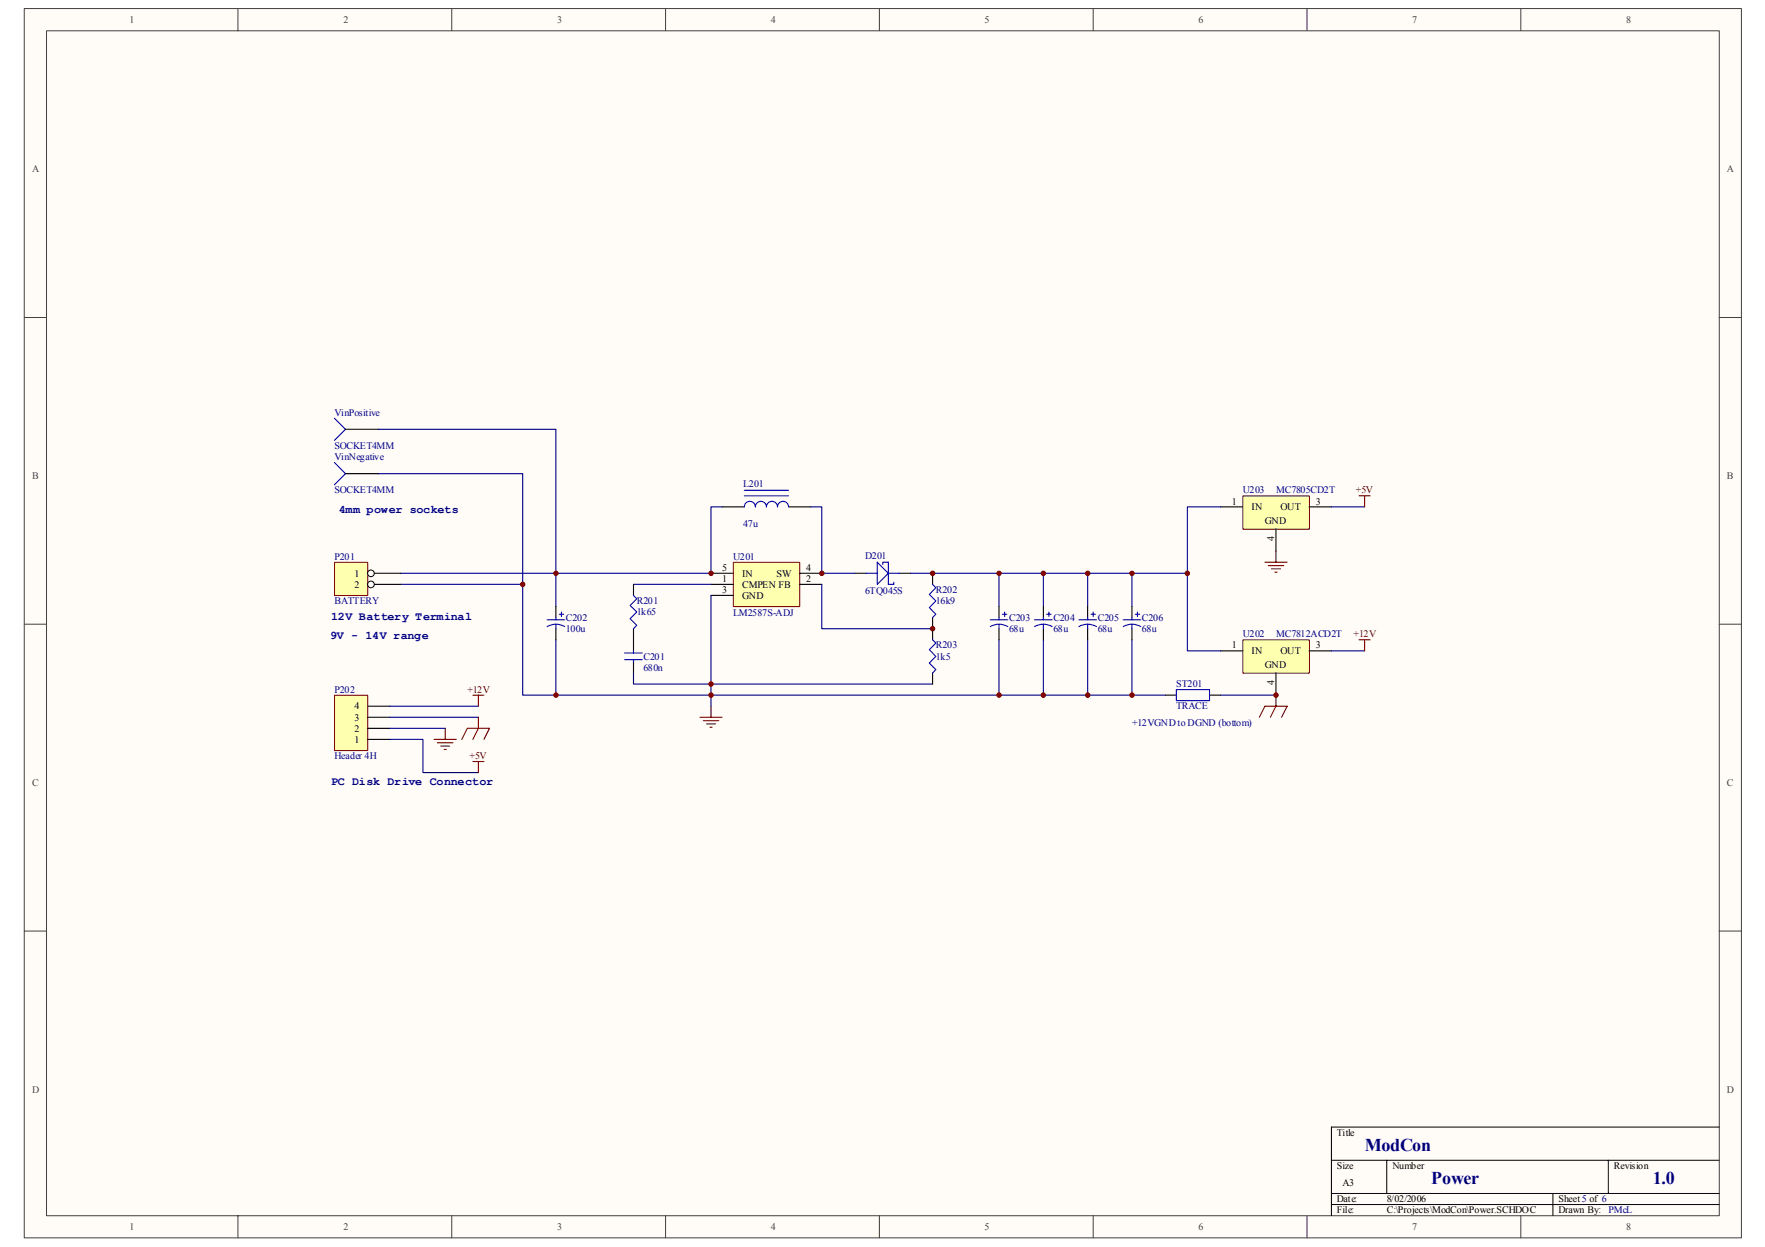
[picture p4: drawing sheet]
<svg xmlns="http://www.w3.org/2000/svg" width="297mm" height="210mm" viewBox="0 0 297 210" stroke-linecap="round" stroke-linejoin="round" font-family="sans-serif">
<path d="M4.1 1.5h289v206.9h-289z" fill="#fffcf8"/>
<path d="M4.1 1.4h289v207h-289z" fill="none" stroke="#404040" stroke-width=".17"/>
<path d="M7.8 5.2h281.5v199.4h-281.5z" fill="#fffcf8"/>
<g fill="none" stroke="#404040" stroke-width=".17">
<path d="M7.8 5.2h281.5v199.4h-281.5zM40 1.4v3.8M76 1.4v3.8M112 1.4v3.8M148 1.4v3.8M184 1.4v3.8M220 1.4v3.8M255.9 1.4v3.8M4.1 53.4h3.7M289.3 53.4h3.7M4.1 105.1h3.7M289.3 105.1h3.7"/>
<path d="M4.1 156.7h3.7M289.3 156.7h3.7M40 204.6v3.8M76 204.6v3.8M112 204.6v3.8M148 204.6v3.8M184 204.6v3.8M220 204.6v3.8M255.9 204.6v3.8"/>
</g>
<path d="M224.1 195.3h65.2M233.4 195.3v5.6M270.7 195.3v5.6M289.3 189.7h-65.2v14.9M224.1 200.9h65.2M224.1 202.8h65.2M261.3 200.9v3.7" fill="none" stroke="#000" stroke-width=".17"/>
<path d="M119.7 118.9v1.8M117.8 120.7h3.7M118.4 121.3h2.6M118.9 121.9h1.5M119.5 122.4h.3" fill="none" stroke="#800000" stroke-width=".19"/>
<path d="M106.6 107.7v1.9M106.6 111.4v1.9" fill="none" stroke="#000" stroke-width=".19"/>
<path d="M105.1 111h3M105.1 109.9h3M106.6 109.6v.3M106.6 111v.4" fill="none" stroke="#00f" stroke-width=".19"/>
<path d="M123.4 94.7h11.2v7.4h-11.2z" fill="#ffffb0"/>
<path d="M123.4 94.7h11.2v7.4h-11.2z" fill="none" stroke="#800000" stroke-width=".17"/>
<path d="M119.7 98.4h3.7M119.7 96.5h3.7M121.5 85.3h3.8M132.7 85.3h3.7M134.6 98.4h3.7M134.6 96.5h3.7M143.9 96.5h1.9M151.4 96.5h1.8M119.7 100.2h3.7" fill="none" stroke="#000" stroke-width=".19"/>
<g fill="none" stroke="#000080" stroke-width=".19">
<path d="M106.6 98.4h13.1M121.5 85.3h-1.8v11.2h-26.1v5.6M136.4 85.3h1.9v11.2h5.6M138.3 98.4v7.4h18.6M153.2 96.5h37.3v5.6M168.1 96.5v5.6M175.6 96.5v5.6M183 96.5v5.6M93.6 107.7v9.3h74.5v-9.3M106.6 113.3v1.8h50.3M119.7 100.2v18.7M175.6 107.7v9.3h-7.5"/>
<path d="M183 107.7v9.3h-7.4M190.5 107.7v9.3h-7.5"/>
</g>
<path d="M125.3 85.3a.93 .93 0 0 1 .9-.9 .93 .93 0 0 1 .9 .9 .93 .93 0 0 1 1-.9 .93 .93 0 0 1 .9 .9 .93 .93 0 0 1 .9-.9 .93 .93 0 0 1 .9 .9 .93 .93 0 0 1 1-.9 .93 .93 0 0 1 .9 .9M125.3 83.5h7.4M125.3 82.5h7.4M145.8 96.5h1.8M147.6 94.6l1.9 1.9-1.9 1.9zM148.6 95v-.4h.9v3.8h.9v-.4M149.5 96.5h1.9" fill="none" stroke="#00f" stroke-width=".19"/>
<path d="M209.2 107.7h11.2v5.6h-11.2z" fill="#ffffb0"/>
<path d="M209.2 107.7h11.2v5.6h-11.2z" fill="none" stroke="#800000" stroke-width=".17"/>
<path d="M205.4 109.6h3.7M214.7 113.3v3.7M220.3 109.6h3.8" fill="none" stroke="#000" stroke-width=".19"/>
<path d="M209.2 83.5h11.2v5.6h-11.2z" fill="#ffffb0"/>
<path d="M209.2 83.5h11.2v5.6h-11.2z" fill="none" stroke="#800000" stroke-width=".17"/>
<path d="M205.4 85.3h3.7M214.7 89v3.8M220.3 85.3h3.8" fill="none" stroke="#000" stroke-width=".19"/>
<path d="M212.9 94.6h3.7M213.4 95.2h2.6M214 95.8h1.5M214.6 96.3h.3M214.7 92.8v1.8M228.7 83.5h1.9M229.7 83.5v1.8M214.7 117v1.9l-.9 1.8M228.7 107.7h1.9M229.7 107.7v1.9M211.9 120.7l1-1.8h3.7l-.9 1.8" fill="none" stroke="#800000" stroke-width=".19"/>
<path d="M190.5 96.5h9.3M205.4 85.3h-5.6v24.3h5.6M224.1 85.3h5.6M224.1 109.6h5.6" fill="none" stroke="#000080" stroke-width=".19"/>
<path d="M56.3 117.1h5.6v9.2h-5.6z" fill="#ffffb0"/>
<path d="M56.3 117h5.6v9.3h-5.6z" fill="none" stroke="#800000" stroke-width=".17"/>
<path d="M61.9 118.9h3.7M61.9 124.5h3.7M61.9 122.6h3.7M61.9 120.7h3.7" fill="none" stroke="#000" stroke-width=".19"/>
<path d="M67.5 98.4h20.5v18.6h5.6M67.5 96.5h26.1M65.6 118.9h14.9M65.6 124.5h5.6v5.5h9.3" fill="none" stroke="#000080" stroke-width=".19"/>
<path d="M79.6 117h1.8M80.5 117v1.9M73 124.5h3.8M73.6 125h2.6M74.2 125.6h1.5M74.7 126.2h.4M74.9 122.6v1.9M79.6 128.2h1.8M80.5 128.2v1.8" fill="none" stroke="#800000" stroke-width=".19"/>
<path d="M56.3 94.7h5.6v5.5h-5.6z" fill="#ffffb0"/>
<path d="M56.3 94.7h5.6v5.5h-5.6z" fill="none" stroke="#800000" stroke-width=".17"/>
<path d="M61.9 96.5h5.6" fill="none" stroke="#000" stroke-width=".19"/>
<circle cx="62.4" cy="96.5" r=".56" fill="#fffcf8" stroke="#000" stroke-width=".17"/>
<path d="M61.9 98.4h5.6" fill="none" stroke="#000" stroke-width=".19"/>
<circle cx="62.4" cy="98.4" r=".56" fill="#fffcf8" stroke="#000" stroke-width=".17"/>
<g fill="none" stroke="#000" stroke-width=".19">
<path d="M58.1 72.3h5.6M58.1 79.7h5.6M106.6 98.4v1.8M156.9 96.5v1.9M93.6 102.1v1.8M93.6 105.8v1.9M106.6 105.8v1.9M156.9 103.9v3.8M156.9 113.3v1.8M168.1 102.1v1.8M168.1 105.8v1.9M175.6 102.1v1.8"/>
<path d="M175.6 105.8v1.9M183 102.1v1.8M183 105.8v1.9M190.5 102.1v1.8M190.5 105.8v1.9M196.1 117h1.9M203.6 117h1.8"/>
</g>
<g fill="none" stroke="#00f" stroke-width=".19">
<path d="M56.3 70.4l1.8 1.9-1.8 1.8M56.3 77.9l1.8 1.8-1.8 1.9M156.9 98.4l.6 .5-1.1 1.2 1.1 1.1-1.1 1.1 1.1 1.1-.6 .5M92.1 105.5a2.93 2.93 0 0 1 2.9 0M92.1 104.3h3M93.6 103.9v.4M93.6 105.1v.7M94.1 103.4h.8M94.5 103v.8M106.6 100.2l.6 .6-1.2 1.1 1.2 1.1-1.2 1.1 1.2 1.2-.6 .5M156.9 107.7l.6 .5-1.1 1.2 1.1 1.1-1.1 1.1 1.1 1.1-.6 .6M166.6 104.3h3"/>
<path d="M166.7 105.5a2.89 2.89 0 0 1 2.9 0M168.1 103.9v.4M168.1 105.1v.7M168.7 103.4h.7M169.1 103v.8M174.1 104.3h3M174.1 105.5a2.93 2.93 0 0 1 3 0M175.6 103.9v.4M175.6 105.1v.7M176.1 103.4h.8M176.5 103v.8M181.6 105.5a2.93 2.93 0 0 1 2.9 0"/>
<path d="M181.6 104.3h2.9M183 103.9v.4M183 105.1v.7M183.6 103.4h.8M184 103v.8M189 104.3h3M189 105.5a2.89 2.89 0 0 1 3 0M190.5 103.9v.4M190.5 105.1v.7M191.1 103.4h.7M191.4 103v.8M198 116.1h5.6v1.8h-5.6z"/>
</g>
<path d="M63.7 79.7h24.3v18.7M63.7 72.3h29.9v24.2M190.5 117h5.6M205.4 117h9.3M65.6 122.6h9.3M65.6 120.7h14.9" fill="none" stroke="#000080" stroke-width=".19"/>
<path d="M77.7 124.5l1-1.9h3.7l-1 1.9M80.5 120.7v1.9l-.9 1.9" fill="none" stroke="#800000" stroke-width=".19"/>
<g fill="#800000" stroke="#800000" stroke-width=".17">
<circle cx="190.5" cy="96.5" r=".37"/>
<circle cx="138.3" cy="96.5" r=".38"/>
<circle cx="119.7" cy="96.5" r=".37"/>
<circle cx="119.7" cy="115.1" r=".38"/>
<circle cx="93.6" cy="96.5" r=".37"/>
<circle cx="93.6" cy="117" r=".38"/>
<circle cx="119.7" cy="117" r=".38"/>
<circle cx="168.1" cy="96.5" r=".37"/>
<circle cx="175.6" cy="96.5" r=".37"/>
<circle cx="183.1" cy="96.5" r=".38"/>
<circle cx="168.1" cy="117" r=".38"/>
<circle cx="175.6" cy="117" r=".37"/>
<circle cx="183" cy="117" r=".38"/>
<circle cx="190.5" cy="117" r=".38"/>
<circle cx="214.7" cy="117" r=".38"/>
<circle cx="199.8" cy="96.5" r=".37"/>
<circle cx="88" cy="98.4" r=".38"/>
<circle cx="157" cy="96.5" r=".38"/>
<circle cx="157" cy="105.8" r=".38"/>
</g>
<g font-size="3" fill="#000080">
<text x="229.7" y="193.7">ModCon</text>
<text x="240.9" y="199.3">Power</text>
<text x="278.1" y="199.3">1.0</text>
</g>
<g font-size="2" fill="#000080">
<text x="57" y="86.4">4mm power sockets</text>
<text x="55.5" y="107.5">9V - 14V range</text>
<text x="55.7" y="104.3">12V Battery Terminal</text>
<text x="55.7" y="132.1">PC Disk Drive Connector</text>
</g>
<g font-size="1.7" fill="#404040">
<text x="21.8" y="3.8">1</text>
<text x="57.8" y="3.8">2</text>
<text x="93.8" y="3.8">3</text>
<text x="129.7" y="3.8">4</text>
<text x="165.7" y="3.8">5</text>
<text x="201.7" y="3.8">6</text>
<text x="237.7" y="3.8">7</text>
<text x="273.7" y="3.8">8</text>
<text x="5.4" y="29">A</text>
<text x="290.6" y="29">A</text>
<text x="5.4" y="80.6">B</text>
<text x="290.6" y="80.6">B</text>
<text x="5.4" y="132.3">C</text>
<text x="290.6" y="132.3">C</text>
<text x="5.4" y="183.9">D</text>
<text x="290.6" y="183.9">D</text>
<text x="21.8" y="207">1</text>
<text x="57.8" y="207">2</text>
<text x="93.8" y="207">3</text>
<text x="129.7" y="207">4</text>
<text x="165.7" y="207">5</text>
<text x="201.7" y="207">6</text>
<text x="237.7" y="207">7</text>
<text x="273.7" y="207">8</text>
</g>
<g font-size="1.7" fill="#000080">
<text x="56.3" y="70">VinPositive</text>
<text x="56.3" y="75.6">SOCKET4MM</text>
<text x="56.3" y="77.5">VinNegative</text>
<text x="56.3" y="83.1">SOCKET4MM</text>
<text x="125.1" y="81.9">L201</text>
<text x="209.2" y="83.1">U203</text>
<text x="214.8" y="83.1">MC7805CD2T</text>
<text x="125.1" y="88.6">47u</text>
<text x="56.3" y="94.3">P201</text>
<text x="123.4" y="94.3">U201</text>
<text x="145.6" y="94.1">D201</text>
<text x="56.3" y="101.7">BATTERY</text>
<text x="107.2" y="101.7">R201</text>
<text x="145.6" y="100">6TQ045S</text>
<text x="157.5" y="101.7">16k9</text>
<text x="157.5" y="99.8">R202</text>
<text x="95.2" y="106.4">100u</text>
<text x="95.2" y="104.5">C202</text>
<text x="107.2" y="103.6">1k65</text>
<text x="123.4" y="103.8">LM2587S-ADJ</text>
<text x="169.8" y="106.4">68u</text>
<text x="169.8" y="104.5">C203</text>
<text x="177.3" y="106.4">68u</text>
<text x="177.3" y="104.5">C204</text>
<text x="184.7" y="106.4">68u</text>
<text x="184.7" y="104.5">C205</text>
<text x="192.2" y="106.4">68u</text>
<text x="192.2" y="104.5">C206</text>
<text x="209.2" y="107.3">U202</text>
<text x="214.8" y="107.3">MC7812ACD2T</text>
<text x="108.3" y="112.9">680n</text>
<text x="108.3" y="111">C201</text>
<text x="157.5" y="111">1k5</text>
<text x="157.5" y="109.2">R203</text>
<text x="56.3" y="116.6">P202</text>
<text x="198" y="119.4">TRACE</text>
<text x="198" y="115.7">ST201</text>
<text x="190.5" y="122.2">+12VGND to DGND (bottom)</text>
<text x="56.3" y="127.8">Header 4H</text>
<text x="270.7" y="204.2">PMcL</text>
</g>
<g font-size="1.7" fill="#800000">
<text x="228.2" y="83.1">+5V</text>
<text x="227.8" y="107.3">+12V</text>
<text x="78.7" y="116.6">+12V</text>
<text x="79" y="127.8">+5V</text>
</g>
<g font-size="1.7">
<text x="207.3" y="84.9">1</text>
<text x="210.6" y="85.9">IN</text>
<text x="212.9" y="88.3">GND</text>
<text x="215.5" y="85.9">OUT</text>
<text x="221.5" y="84.9">3</text>
<text x="214.4" y="91.1" transform="rotate(-90 214.4 91.1)">4</text>
<text x="59.6" y="97">1</text>
<text x="59.6" y="98.9">2</text>
<text x="121.5" y="98">1</text>
<text x="121.5" y="99.8">3</text>
<text x="121.5" y="96.1">5</text>
<text x="124.9" y="98.9">CMPEN FB</text>
<text x="124.9" y="100.8">GND</text>
<text x="124.9" y="97">IN</text>
<text x="130.7" y="97">SW</text>
<text x="135.7" y="98">2</text>
<text x="135.7" y="96.1">4</text>
<text x="207.3" y="109.2">1</text>
<text x="210.6" y="110.1">IN</text>
<text x="212.9" y="112.5">GND</text>
<text x="215.5" y="110.1">OUT</text>
<text x="221.5" y="109.2">3</text>
<text x="59.6" y="119.4">4</text>
<text x="214.4" y="115.3" transform="rotate(-90 214.4 115.3)">4</text>
<text x="59.6" y="125">1</text>
<text x="59.6" y="123.1">2</text>
<text x="59.6" y="121.3">3</text>
<text x="225" y="191.2">Title</text>
<text x="225" y="196.8">Size</text>
<text x="234.3" y="196.8">Number</text>
<text x="271.6" y="196.8">Revision</text>
<text x="225" y="202.4">Date:</text>
<text x="225.9" y="199.6">A3</text>
<text x="233.4" y="202.4">8/02/2006</text>
<text x="262.3" y="202.4">Sheet5 of 6</text>
<text x="225" y="204.2">File:</text>
<text x="233.4" y="204.2">C:\Projects\ModCon\Power.SCHDOC</text>
<text x="262.3" y="204.2">Drawn By:</text>
</g>
</svg>
